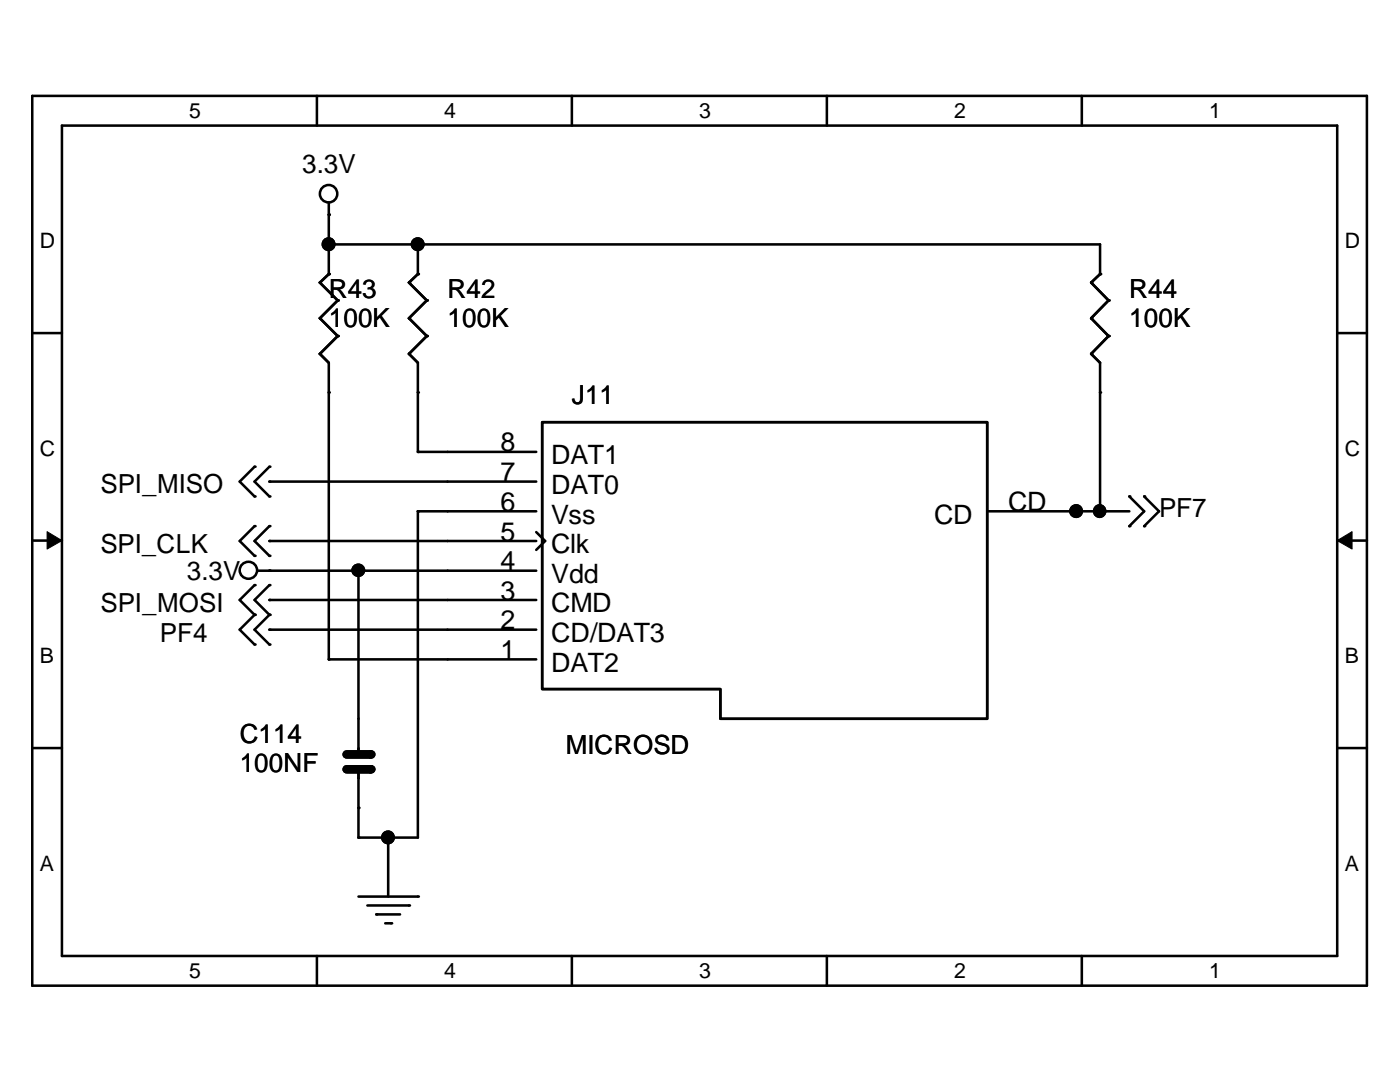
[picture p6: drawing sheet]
<svg xmlns="http://www.w3.org/2000/svg" width="279mm" height="216mm" viewBox="0 0 279 216" stroke-linecap="round" stroke-linejoin="round" font-family="sans-serif">
<g fill="none" stroke="#000" stroke-width=".51">
<path d="M6.4 19.1h266.4v177.6h-266.4zM63.2 19.1v6M114.1 19.1v6M165 19.1v6M215.9 19.1v6M12.4 25.1h254.5v165.7h-254.5zM65.6 40.5v14.2l-1.8 1.7 3.6 3.5-3.6 3.6 3.6 3.6-3.6 3.5 1.8 1.8v59.2h41.4M65.6 48.8h153.9v5.9l-1.7 1.7 3.4 3.5-3.4 3.6 3.4 3.6-3.4 3.5 1.7 1.8v29.6M83.4 48.8v5.9l-1.8 1.7 3.6 3.5-3.6 3.6 3.6 3.6-3.6 3.5 1.8 1.8v17.8h23.6M6.4 66.5h6M266.9 66.5h5.9M50.8 93.1l-3 3 3 3"/>
<path d="M53.8 96.1h53.2M53.8 93.1l-3 3 3 3M108.2 84.2h88.8v59.2h-53.2v-5.9h-35.6zM225.4 99.1l2.9 2.9-2.9 3M228.3 99.1l3 2.9-3 3M6.4 107.9h6M50.8 116.8l-3 2.9 3 3-3 2.9 3 3M50.8 105l-3 2.9 3 3M51.4 113.9h55.6M53.8 119.7h53.2M53.8 107.9h53.2M53.8 116.8l-3 2.9 3 3-3 2.9 3 3"/>
<path d="M53.8 105l-3 2.9 3 3M71.5 113.9v36.6M107 102h-23.6v65.1h-11.9v-13.6M107 106.2l1.8 1.7-1.8 1.8M197 102h28.4M266.9 107.9h5.9M53.8 125.6h53.2M6.4 149.3h6M266.9 149.3h5.9M71.5 178.9h11.9M77.5 167.1v11.8M63.2 190.8v5.9"/>
<path d="M73.3 180.7h8.3M75.1 182.5h4.7M76.9 184.2h1.2M114.1 190.8v5.9M165 190.8v5.9M215.9 190.8v5.9"/>
<circle cx="65.6" cy="38.7" r="1.74"/>
<circle cx="49.6" cy="113.8" r="1.71"/>
</g>
<g fill="#000" stroke="#000" stroke-width=".2">
<path d="M9.4 106.1l3 1.8-3 1.7z" fill-rule="evenodd"/>
<path d="M266.9 107.9l2.9-1.8v3.5z" fill-rule="evenodd"/>
</g>
<g fill="#000">
<circle cx="63.8" cy="56.4" r=".25"/>
<circle cx="65.6" cy="54.7" r=".25"/>
<circle cx="65.6" cy="42.8" r=".25"/>
<circle cx="65.6" cy="48.8" r=".25"/>
<circle cx="67.4" cy="59.9" r=".25"/>
<circle cx="81.6" cy="56.4" r=".25"/>
<circle cx="83.4" cy="48.8" r=".25"/>
<circle cx="83.4" cy="54.7" r=".25"/>
<circle cx="85.2" cy="59.9" r=".25"/>
<circle cx="217.8" cy="56.4" r=".25"/>
<circle cx="219.5" cy="54.7" r=".25"/>
<circle cx="221.2" cy="59.9" r=".25"/>
<circle cx="63.8" cy="63.5" r=".25"/>
<circle cx="63.8" cy="70.6" r=".25"/>
<circle cx="65.6" cy="78.3" r=".25"/>
<circle cx="67.4" cy="67.1" r=".25"/>
<circle cx="81.6" cy="70.6" r=".25"/>
<circle cx="81.6" cy="63.5" r=".25"/>
<circle cx="83.4" cy="78.3" r=".25"/>
<circle cx="85.2" cy="67.1" r=".25"/>
<circle cx="217.8" cy="63.5" r=".25"/>
<circle cx="217.8" cy="70.6" r=".25"/>
<circle cx="219.5" cy="78.3" r=".25"/>
<circle cx="221.2" cy="67.1" r=".25"/>
<circle cx="50.8" cy="93.1" r=".25"/>
<circle cx="50.8" cy="99.1" r=".25"/>
<circle cx="53.8" cy="93.1" r=".25"/>
<circle cx="53.8" cy="96.1" r=".25"/>
<circle cx="53.8" cy="99.1" r=".25"/>
<circle cx="83.4" cy="90.2" r=".25"/>
<circle cx="225.4" cy="99.1" r=".25"/>
<circle cx="228.3" cy="99.1" r=".25"/>
<circle cx="50.8" cy="110.9" r=".25"/>
<circle cx="50.8" cy="116.8" r=".25"/>
<circle cx="50.8" cy="105" r=".25"/>
<circle cx="53.8" cy="113.9" r=".25"/>
<circle cx="53.8" cy="110.9" r=".25"/>
<circle cx="53.8" cy="119.7" r=".25"/>
<circle cx="53.8" cy="108" r=".25"/>
<circle cx="53.8" cy="105" r=".25"/>
<circle cx="53.8" cy="116.8" r=".25"/>
<circle cx="71.5" cy="113.9" r=".25"/>
<circle cx="83.4" cy="102" r=".25"/>
<circle cx="213.6" cy="102" r=".25"/>
<circle cx="214.8" cy="102" r=".25"/>
<circle cx="219.5" cy="102" r=".25"/>
<circle cx="225.4" cy="105" r=".25"/>
<circle cx="228.3" cy="105" r=".25"/>
<circle cx="50.8" cy="128.6" r=".25"/>
<circle cx="50.8" cy="122.7" r=".25"/>
<circle cx="53.8" cy="128.6" r=".25"/>
<circle cx="53.8" cy="122.7" r=".25"/>
<circle cx="53.8" cy="125.6" r=".25"/>
<circle cx="65.6" cy="131.6" r=".25"/>
<circle cx="71.5" cy="150.5" r=".25"/>
<circle cx="71.5" cy="153.5" r=".25"/>
<circle cx="73.9" cy="153.5" r=".85"/>
<circle cx="73.9" cy="150.5" r=".85"/>
<circle cx="71.5" cy="167.1" r=".25"/>
<circle cx="71.5" cy="161.2" r=".25"/>
<circle cx="77.5" cy="167.1" r=".25"/>
<circle cx="83.4" cy="178.9" r=".25"/>
<circle cx="75.1" cy="182.5" r=".25"/>
<circle cx="78.1" cy="184.2" r=".25"/>
<circle cx="81.6" cy="180.7" r=".25"/>
</g>
<g fill="#000" stroke="#000" stroke-width=".51">
<circle cx="65.6" cy="48.7" r="1.14"/>
<circle cx="83.4" cy="48.7" r="1.14"/>
<circle cx="71.5" cy="113.8" r="1.12"/>
<circle cx="214.8" cy="102" r="1.14"/>
<circle cx="219.4" cy="102" r="1.12"/>
<circle cx="77.4" cy="167.1" r="1.14"/>
</g>
<path d="M69.2 150.5h4.7M69.2 153.5h4.7" fill="none" stroke="#000" stroke-width="1.7"/>
<g font-size="5.3">
<text x="99.9" y="90.1">8</text>
<text x="110" y="92.6">DAT1</text>
<text x="99.9" y="101.9">6</text>
<text x="99.9" y="96">7</text>
<text x="110" y="98.6">DAT0</text>
<text x="201.2" y="101.9">CD</text>
<text x="99.9" y="107.9">5</text>
<text x="110" y="104.5">Vss</text>
<text x="186.4" y="104.5">CD</text>
<text x="99.9" y="113.8">4</text>
<text x="110" y="110.4">Clk</text>
<text x="99.9" y="119.6">3</text>
<text x="110" y="116.3">Vdd</text>
<text x="99.9" y="125.6">2</text>
<text x="110" y="122.2">CMD</text>
<text x="99.9" y="131.5">1</text>
<text x="110" y="128.1">CD/DAT3</text>
<text x="110" y="134">DAT2</text>
</g>
<g font-size="5.2">
<text x="60.3" y="34.5">3.3V</text>
<text x="65.6" y="59.4">R43</text>
<text x="89.3" y="59.4">R42</text>
<text x="225.4" y="59.4">R44</text>
<text x="65.6" y="65.3">100K</text>
<text x="89.3" y="65.3">100K</text>
<text x="225.4" y="65.3">100K</text>
<text x="114.1" y="80.7">J11</text>
<text x="20.1" y="98.5">SPI_MISO</text>
<text x="231.3" y="103.2">PF7</text>
<text x="20.1" y="110.3">SPI_CLK</text>
<text x="37.3" y="115.7">3.3V</text>
<text x="20.1" y="122.1">SPI_MOSI</text>
<text x="31.9" y="128">PF4</text>
<text x="47.8" y="148.2">C114</text>
<text x="47.8" y="154.1">100NF</text>
<text x="112.9" y="150.5">MICROSD</text>
</g>
<g font-size="4.2">
<text x="37.8" y="23.5">5</text>
<text x="88.6" y="23.5">4</text>
<text x="139.5" y="23.5">3</text>
<text x="190.4" y="23.5">2</text>
<text x="241.3" y="23.5">1</text>
<text x="8" y="49.5">D</text>
<text x="268.4" y="49.5">D</text>
<text x="8" y="90.9">C</text>
<text x="268.4" y="90.9">C</text>
<text x="8" y="132.3">B</text>
<text x="268.4" y="132.3">B</text>
<text x="8" y="173.7">A</text>
<text x="268.4" y="173.7">A</text>
<text x="37.8" y="195.2">5</text>
<text x="88.6" y="195.2">4</text>
<text x="139.5" y="195.2">3</text>
<text x="190.4" y="195.2">2</text>
<text x="241.3" y="195.2">1</text>
</g>
</svg>
